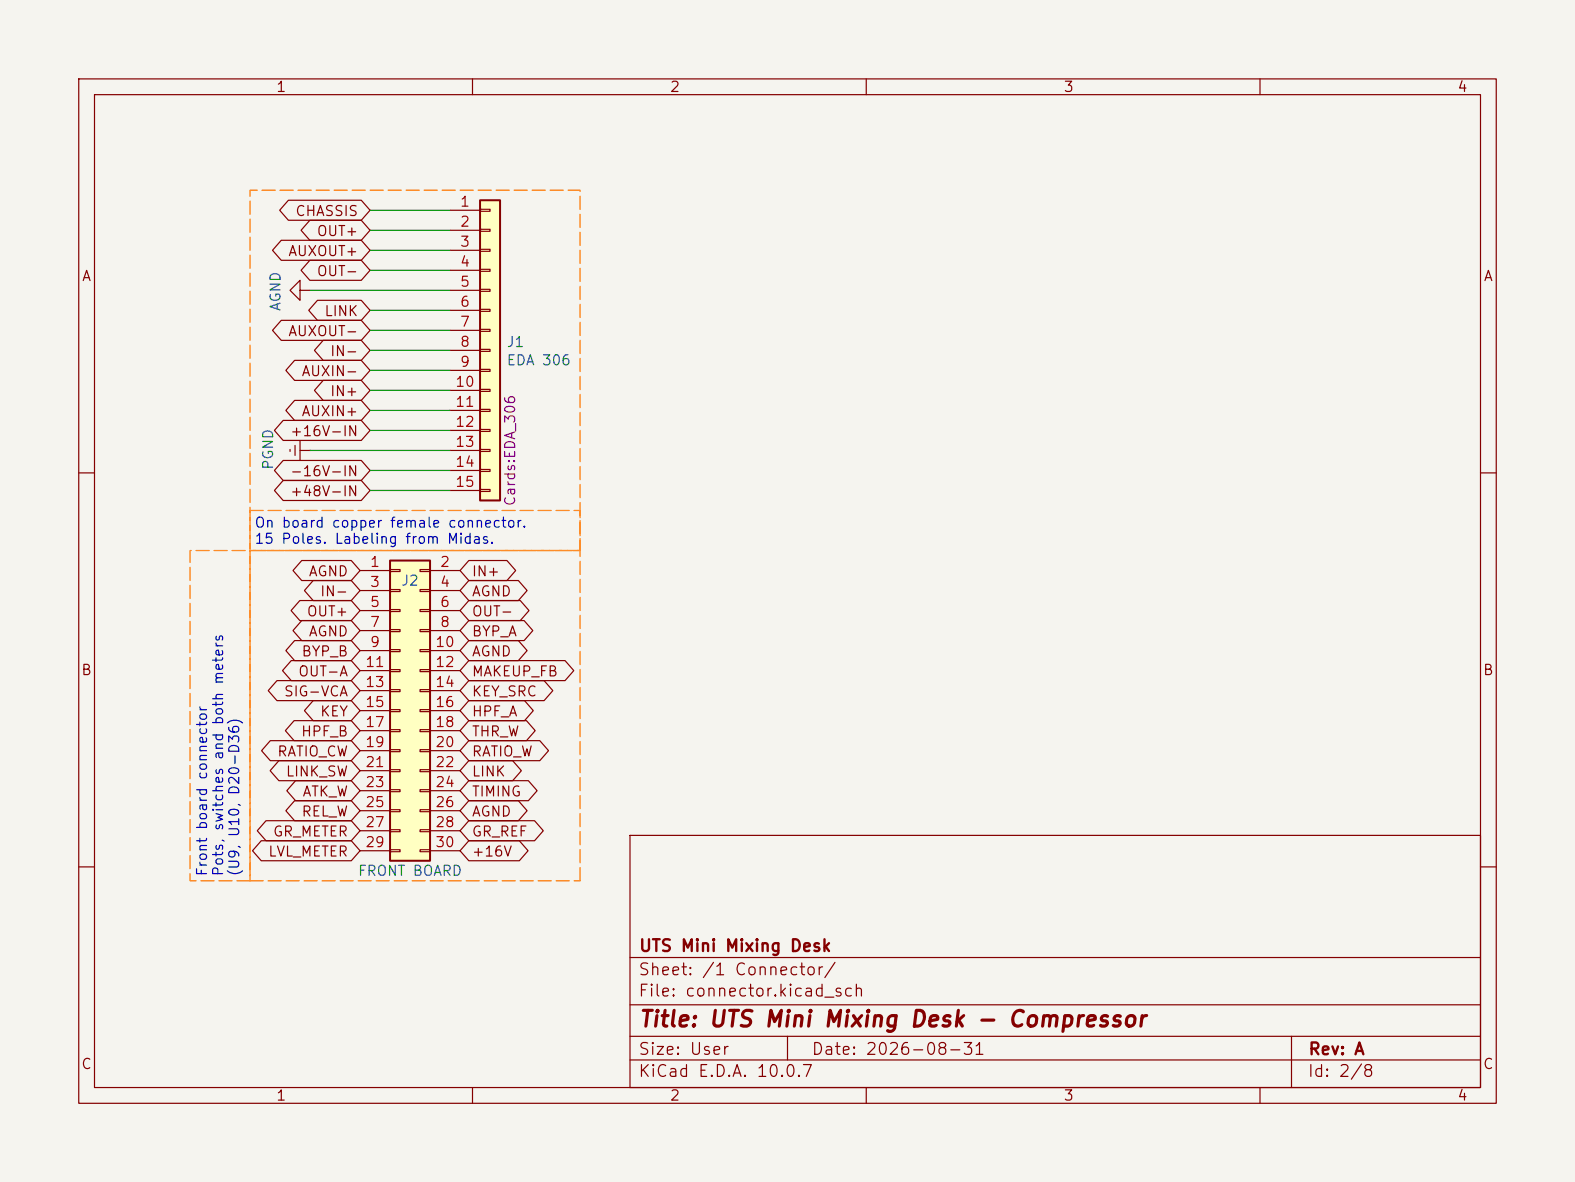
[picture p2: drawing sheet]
<svg xmlns="http://www.w3.org/2000/svg" width="200mm" height="150mm" viewBox="0 0 200 150" stroke-linecap="round" stroke-linejoin="round" font-family="sans-serif">
<path d="M0 0h200v150h-200z" fill="#f5f4ef" stroke="#f5f4ef" stroke-width=".13"/>
<g fill="none" stroke="#840000" stroke-width=".15">
<path d="M10 10h180v130h-180zM12 12h176v126h-176zM60 10v2M110 10v2M160 10v2M10 60h2M188 60h2M10 110h2M80 106h108v32h-108zM188 110h2M60 138v2M80 134.5h108"/>
<path d="M80 131.5h108M80 127.5h108M80 121.5h108M100 131.5v3M110 138v2M160 138v2M164 131.5v6.5"/>
</g>
<path d="M61 25.4h2.5v38.1h-2.5z" fill="#ffffc2"/>
<path d="M61 25.4h2.5v38.1h-2.5z" fill="none" stroke="#840000" stroke-width=".25"/>
<g fill="none" stroke="#840000" stroke-width=".15">
<path d="M38.1 36.8v-1.2l-1.3 1.2 1.3 1.3v-1.3h1.3M57.1 26.7h3.9M57.1 29.2h3.9M57.1 31.8h3.9M57.1 34.3h3.9M57.1 36.8h3.9M57.1 39.4h3.9M61 26.6h1.2v.2h-1.2zM61 29.1h1.2v.3h-1.2zM61 31.6h1.2v.3h-1.2zM61 34.2h1.2v.2h-1.2zM61 36.7h1.2v.3h-1.2z"/>
<path d="M61 39.3h1.2v.2h-1.2zM36.8 57v.3M37.5 56.5v1.3M38.1 57.2h1.3M38.1 55.9v2.5M39.4 57.2h.1M57.1 41.9h3.9M57.1 44.5h3.9M57.1 47h3.9M57.1 49.5h3.9M57.1 52.1h3.9M57.1 54.6h3.9"/>
<path d="M57.1 57.2h3.9M57.1 59.7h3.9M61 41.8h1.2v.3h-1.2zM61 44.3h1.2v.3h-1.2zM61 46.9h1.2v.2h-1.2zM61 49.4h1.2v.3h-1.2zM61 52h1.2v.2h-1.2zM61 54.5h1.2v.3h-1.2zM61 57h1.2v.3h-1.2zM61 59.6h1.2v.2h-1.2zM57.1 62.2h3.9M61 62.1h1.2v.3h-1.2z"/>
</g>
<path d="M49.5 71.1h5.1v38.1h-5.1z" fill="#ffffc2"/>
<path d="M49.5 71.1h5.1v38.1h-5.1z" fill="none" stroke="#840000" stroke-width=".25"/>
<g fill="none" stroke="#840000" stroke-width=".15">
<path d="M35.7 30.5h10.2l1.1 1.3-1.1 1.2h-10.2l-1.1-1.2zM36.6 25.4h9.3l1.1 1.3-1.1 1.3h-9.3l-1.1-1.3zM39.3 28h6.6l1.1 1.2-1.1 1.3h-6.6l-1.1-1.3zM39.3 33h6.6l1.1 1.3-1.1 1.3h-6.6l-1.1-1.3zM40.3 38.1h5.6l1.1 1.3-1.1 1.3h-5.6l-1.1-1.3zM35.7 40.7h10.2l1.1 1.2-1.1 1.3h-10.2l-1.1-1.3zM36 53.4h9.9l1.1 1.2-1.1 1.3h-9.9l-1.2-1.3zM36 58.4h9.9l1.1 1.3-1.1 1.3h-9.9l-1.2-1.3zM37.4 50.8h8.5l1.1 1.3-1.1 1.3h-8.5l-1.1-1.3zM37.4 45.7h8.5l1.1 1.3-1.1 1.3h-8.5l-1.1-1.3zM41 48.3h4.9l1.1 1.2-1.1 1.3h-4.9l-1.1-1.3zM41 43.2h4.9l1.1 1.3-1.1 1.2h-4.9l-1.1-1.2z"/>
<path d="M36 61h9.9l1.1 1.2-1.1 1.3h-9.9l-1.2-1.3zM38.1 76.2h6.5l1.1 1.3-1.1 1.3h-6.5l-1.1-1.3zM38.3 78.8h6.3l1.1 1.2-1.1 1.3h-6.3l-1.1-1.3zM38.3 71.1h6.3l1.1 1.3-1.1 1.3h-6.3l-1.1-1.3zM39.8 73.7h4.8l1.1 1.2-1.1 1.3h-4.8l-1.1-1.3zM45.7 72.4h3.8M45.7 74.9h3.8M45.7 77.5h3.8M49.5 72.3h1.3v.2h-1.3zM49.5 74.8h1.3v.3h-1.3zM49.5 77.4h1.3v.2h-1.3zM49.5 79.9h1.3v.3h-1.3z"/>
<path d="M53.3 72.3h1.3v.2h-1.3zM53.3 74.8h1.3v.3h-1.3zM53.3 77.4h1.3v.2h-1.3zM53.3 79.9h1.3v.3h-1.3zM54.6 72.4h3.8M54.6 74.9h3.8M54.6 77.5h3.8M59.5 76.2h6.6l1.1 1.3-1.1 1.3h-6.6l-1.1-1.3zM59.5 78.8h7.1l1.1 1.2-1.1 1.3h-7.1l-1.1-1.3zM59.5 71.1h4.9l1.1 1.3-1.1 1.3h-4.9l-1.1-1.3zM59.5 73.7h6.3l1.1 1.2-1.1 1.3h-6.3l-1.1-1.3zM34.3 94h10.3l1.1 1.3-1.1 1.2h-10.3l-1.1-1.2z"/>
<path d="M35.2 86.4h9.4l1.1 1.2-1.1 1.3h-9.4l-1.1-1.3zM35.4 96.5h9.2l1.1 1.3-1.1 1.3h-9.2l-1.1-1.3zM37 83.8h7.6l1.1 1.3-1.1 1.3h-7.6l-1.1-1.3zM37.3 91.5h7.3l1.1 1.2-1.1 1.3h-7.3l-1.1-1.3zM37.4 81.3h7.2l1.1 1.3-1.1 1.2h-7.2l-1.1-1.2zM37.5 99.1h7.1l1.1 1.2-1.1 1.3h-7.1l-1.1-1.3zM39.8 88.9h4.8l1.1 1.3-1.1 1.3h-4.8l-1.1-1.3zM45.7 80h3.8M45.7 82.6h3.8M45.7 85.1h3.8M45.7 87.6h3.8M45.7 90.2h3.8"/>
<path d="M45.7 92.7h3.8M45.7 95.3h3.8M45.7 97.8h3.8M49.5 82.4h1.3v.3h-1.3zM49.5 85h1.3v.2h-1.3zM49.5 87.5h1.3v.3h-1.3zM49.5 90.1h1.3v.2h-1.3zM49.5 92.6h1.3v.3h-1.3zM49.5 95.1h1.3v.3h-1.3zM49.5 97.7h1.3v.2h-1.3zM53.3 82.4h1.3v.3h-1.3zM53.3 85h1.3v.2h-1.3z"/>
<path d="M53.3 87.5h1.3v.3h-1.3zM53.3 90.1h1.3v.2h-1.3zM53.3 92.6h1.3v.3h-1.3zM53.3 95.1h1.3v.3h-1.3zM53.3 97.7h1.3v.2h-1.3zM54.6 80h3.8M54.6 82.6h3.8M54.6 85.1h3.8M54.6 87.6h3.8M54.6 90.2h3.8M54.6 92.7h3.8M54.6 95.3h3.8"/>
<path d="M54.6 97.8h3.8M59.5 91.5h7.4l1.1 1.2-1.1 1.3h-7.4l-1.1-1.3zM59.5 83.8h12.3l1.1 1.3-1.1 1.3h-12.3l-1.1-1.3zM59.5 86.4h9.6l1.1 1.2-1.1 1.3h-9.6l-1.1-1.3zM59.5 88.9h7.1l1.1 1.3-1.1 1.3h-7.1l-1.1-1.3zM59.5 81.3h6.3l1.1 1.3-1.1 1.2h-6.3l-1.1-1.2zM59.5 96.5h5.6l1.1 1.3-1.1 1.3h-5.6l-1.1-1.3zM59.5 94h9l1.2 1.3-1.2 1.2h-9l-1.1-1.2zM59.5 99.1h7.6l1.1 1.2-1.1 1.3h-7.6l-1.1-1.3zM33.2 106.7h11.4l1.1 1.3-1.1 1.2h-11.4l-1.1-1.2zM33.8 104.2h10.8l1.1 1.2-1.1 1.3h-10.8l-1.1-1.3zM37.4 101.6h7.2l1.1 1.3-1.1 1.3h-7.2l-1.1-1.3z"/>
<path d="M45.7 100.3h3.8M45.7 102.9h3.8M45.7 105.4h3.8M45.7 108h3.8M49.5 100.2h1.3v.3h-1.3zM49.5 102.8h1.3v.2h-1.3zM49.5 105.3h1.3v.3h-1.3zM49.5 107.8h1.3v.3h-1.3zM53.3 100.2h1.3v.3h-1.3zM53.3 102.8h1.3v.2h-1.3zM53.3 105.3h1.3v.3h-1.3zM53.3 107.8h1.3v.3h-1.3z"/>
<path d="M54.6 100.3h3.8M54.6 102.9h3.8M54.6 105.4h3.8M54.6 108h3.8M59.5 106.7h6.4l1.2 1.3-1.2 1.2h-6.4l-1.1-1.2zM59.5 101.6h6.3l1.1 1.3-1.1 1.3h-6.3l-1.1-1.3zM59.5 104.2h8.4l1.1 1.2-1.1 1.3h-8.4l-1.1-1.3z"/>
</g>
<path d="M31.7 64.8h42v5.1h-42v-5.1M73.7 69.9h-42v-45.8h42v45.8M31.7 111.8h-7.6v-41.9h7.6v41.9M73.7 111.8v-41.9h-42v41.9h42" fill="none" stroke="#f70" stroke-width=".15" stroke-dasharray="1.7 .6"/>
<g fill="none" stroke="#009600" stroke-width=".15">
<path d="M39.4 36.8h17.7M47 29.2h10.1M47 26.7h10.1M47 31.8h10.1M47 34.3h10.1M47 39.4h10.1M39.4 57.2h17.7M47 59.7h10.1M47 52.1h10.1M47 54.6h10.1M47 49.5h10.1M47 44.5h10.1"/>
<path d="M47 47h10.1M47 41.9h10.1M47 62.2h10.1"/>
</g>
<text font-size="2" fill="#840000" x="81" y="130.8">Title: UTS Mini Mixing Desk - Compressor</text>
<g font-size="1.5" fill="#840000">
<text x="81" y="124.2">Sheet: /1 Connector/</text>
<text x="81" y="121.1">UTS Mini Mixing Desk</text>
<text x="81" y="126.9">File: connector.kicad_sch</text>
<text x="81" y="137.1">KiCad E.D.A. 10.0.7</text>
<text x="81" y="134.3">Size: User</text>
<text x="103" y="134.3">Date: 2026-08-31</text>
<text x="166" y="137.1">Id: 2/8</text>
<text x="166" y="134.2">Rev: A</text>
</g>
<g font-size="1.3" fill="#840000">
<text x="35" y="12">1</text>
<text x="85" y="12">2</text>
<text x="135" y="12">3</text>
<text x="185" y="12">4</text>
<text x="37.4" y="27.7">CHASSIS</text>
<text x="10.3" y="36">A</text>
<text x="36.5" y="32.8">AUXOUT+</text>
<text x="40.1" y="30.3">OUT+</text>
<text x="40.1" y="35.4">OUT-</text>
<text x="188.3" y="36">A</text>
<text x="41.1" y="40.4">LINK</text>
<text x="36.5" y="43">AUXOUT-</text>
<text x="41.8" y="45.5">IN-</text>
<text x="38.2" y="53.1">AUXIN+</text>
<text x="38.2" y="48.1">AUXIN-</text>
<text x="41.8" y="50.6">IN+</text>
<text x="36.7" y="55.7">+16V-IN</text>
<text x="36.7" y="60.8">-16V-IN</text>
<text x="36.7" y="63.3">+48V-IN</text>
<text x="39.1" y="73.5">AGND</text>
<text x="40.6" y="76">IN-</text>
<text x="59.8" y="73.5">IN+</text>
<text x="59.8" y="76">AGND</text>
<text x="38.2" y="83.6">BYP_B</text>
<text x="38.9" y="78.5">OUT+</text>
<text x="39.1" y="81.1">AGND</text>
<text x="59.8" y="78.5">OUT-</text>
<text x="59.8" y="81.1">BYP_A</text>
<text x="59.8" y="83.6">AGND</text>
<text x="10.2" y="86">B</text>
<text x="36" y="88.7">SIG-VCA</text>
<text x="37.8" y="86.2">OUT-A</text>
<text x="59.8" y="86.2">MAKEUP_FB</text>
<text x="59.8" y="88.7">KEY_SRC</text>
<text x="188.2" y="86">B</text>
<text x="38.1" y="93.8">HPF_B</text>
<text x="40.6" y="91.2">KEY</text>
<text x="59.8" y="93.8">THR_W</text>
<text x="59.8" y="91.2">HPF_A</text>
<text x="35.1" y="96.3">RATIO_CW</text>
<text x="36.2" y="98.9">LINK_SW</text>
<text x="38.3" y="101.4">ATK_W</text>
<text x="59.8" y="98.9">LINK</text>
<text x="59.8" y="96.3">RATIO_W</text>
<text x="59.8" y="101.4">TIMING</text>
<text x="34.6" y="106.5">GR_METER</text>
<text x="38.2" y="103.9">REL_W</text>
<text x="59.8" y="103.9">AGND</text>
<text x="59.8" y="106.5">GR_REF</text>
<text x="34" y="109">LVL_METER</text>
<text x="59.8" y="109">+16V</text>
<text x="10.2" y="136">C</text>
<text x="188.2" y="136">C</text>
<text x="35" y="140">1</text>
<text x="85" y="140">2</text>
<text x="135" y="140">3</text>
<text x="185" y="140">4</text>
</g>
<g font-size="1.3" fill="#a90000">
<text x="58.3" y="26.5">1</text>
<text x="58.3" y="29.1">2</text>
<text x="58.3" y="31.6">3</text>
<text x="58.3" y="34.2">4</text>
<text x="58.3" y="36.7">5</text>
<text x="58.3" y="39.2">6</text>
<text x="58.3" y="41.8">7</text>
<text x="58.3" y="44.3">8</text>
<text x="58.3" y="46.9">9</text>
<text x="57.7" y="49.4">10</text>
<text x="57.7" y="51.9">11</text>
<text x="57.7" y="54.5">12</text>
<text x="57.7" y="57">13</text>
<text x="57.7" y="59.6">14</text>
<text x="57.7" y="62.1">15</text>
<text x="46.9" y="72.3">1</text>
<text x="46.9" y="74.8">3</text>
<text x="46.9" y="77.3">5</text>
<text x="55.8" y="72.3">2</text>
<text x="55.8" y="74.8">4</text>
<text x="55.8" y="77.3">6</text>
<text x="46.9" y="79.9">7</text>
<text x="46.9" y="82.4">9</text>
<text x="55.2" y="82.4">10</text>
<text x="55.8" y="79.9">8</text>
<text x="46.3" y="85">11</text>
<text x="46.3" y="87.5">13</text>
<text x="55.2" y="85">12</text>
<text x="55.2" y="87.5">14</text>
<text x="46.3" y="90">15</text>
<text x="46.3" y="92.6">17</text>
<text x="46.3" y="95.1">19</text>
<text x="55.2" y="90">16</text>
<text x="55.2" y="92.6">18</text>
<text x="55.2" y="95.1">20</text>
<text x="46.3" y="97.7">21</text>
<text x="46.3" y="100.2">23</text>
<text x="55.2" y="97.7">22</text>
<text x="55.2" y="100.2">24</text>
<text x="46.3" y="102.7">25</text>
<text x="46.3" y="105.3">27</text>
<text x="46.3" y="107.8">29</text>
<text x="55.2" y="102.7">26</text>
<text x="55.2" y="105.3">28</text>
<text x="55.2" y="107.8">30</text>
</g>
<g font-size="1.3" fill="#006464">
<text x="35.9" y="39.6" transform="rotate(-90 35.9 39.6)">AGND</text>
<text x="64.2" y="44.4">J1</text>
<text x="64.2" y="46.7">EDA 306</text>
<text x="35" y="59.7" transform="rotate(-90 35 59.7)">PGND</text>
<text x="50.9" y="74.6">J2</text>
<text x="45.4" y="111.5">FRONT BOARD</text>
</g>
<text font-size="1.3" fill="#840084" x="65.7" y="64.3" transform="rotate(-90 65.7 64.3)">Cards:EDA_306</text>
<g font-size="1.3" fill="#0000c2">
<text x="32.2" y="67.3">On board copper female connector.</text>
<text x="32.2" y="69.3">15 Poles. Labeling from Midas.</text>
<text x="26.6" y="111.3" transform="rotate(-90 26.6 111.3)">Front board connector</text>
<text x="28.7" y="111.3" transform="rotate(-90 28.7 111.3)">Pots, switches and both meters</text>
<text x="30.7" y="111.3" transform="rotate(-90 30.7 111.3)">(U9, U10, D20-D36)</text>
</g>
</svg>
